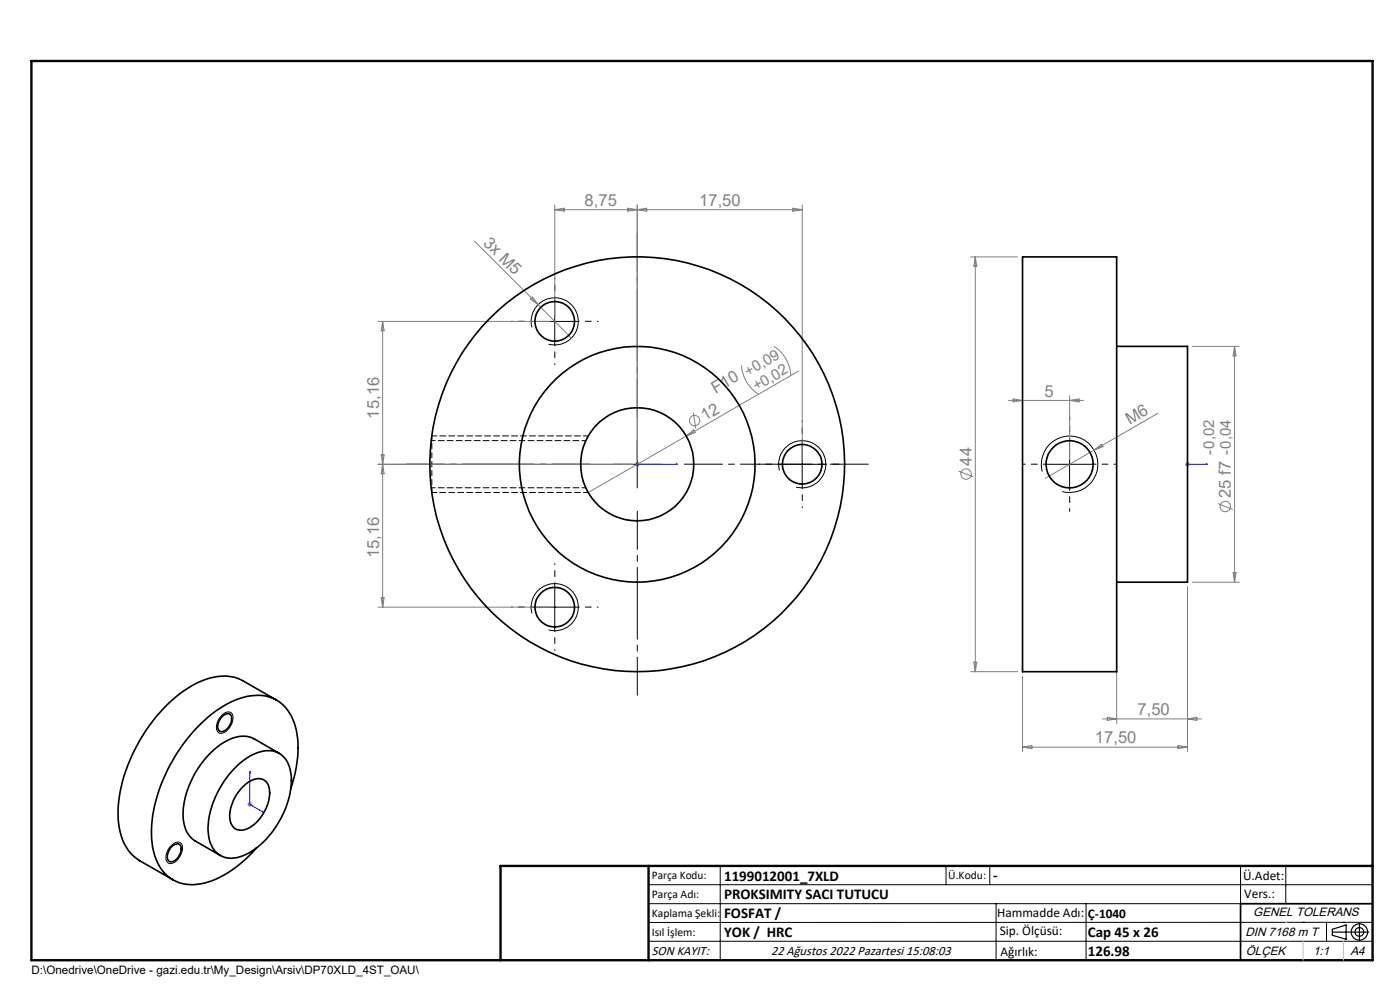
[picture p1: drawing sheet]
<svg xmlns="http://www.w3.org/2000/svg" width="297mm" height="210mm" viewBox="0 0 297 210" stroke-linecap="round" stroke-linejoin="round" font-family="sans-serif">
<g fill="none" stroke="#808080" stroke-width=".21">
<path d="M100.7 51.2l13.5 13.4M117.7 44.5h52.5M117.7 43.5v23.7M117.7 44.5l2-.3v.6zM133.2 44.2l4 .6v-.6l-4 .6zM135.2 43.5v54M168.2 44.2l2 .3-2 .3zM170.2 43.5v54M205.9 54.5h10M206.9 54.5v88M206.9 54.5l.3 2h-.6zM80.2 68.2h36.5"/>
<path d="M81.2 68.2v60.6M81.2 68.2l.3 2h-.6zM113 63l1.2 1.6-1.7-1.1zM114.2 64.6l7 7.1M157.3 77.5a7.8 7.8 0 0 0 3.5 6.1M164.2 73.5a7.8 7.8 0 0 1 3.5 6.1M169.4 78.7l-23.8 13.8M252.9 73.5h10M261.9 73.5v50M261.9 73.5l.3 2h-.6zM80.2 98.5h54M80.9 96.5l.6 4h-.6l.6-4z"/>
<path d="M134.7 98.5h1M134.8 98.1l.7 .7M135.2 98v1M135.5 98.1l-.7 .7M145.6 92.5l-20.8 12M145.6 92.5l1.5-1.3 .4 .5zM147.1 87.6l.5 3.3M203.3 99.9l3.2 1.3M213.9 84.9h16M214.9 84.6l2 .3-2 .4zM226.9 84v13.5M226.9 84.9l2-.3v.7z"/>
<path d="M232.1 95.5l-10.4 6M232.1 95.5l1.6-1.3 .3 .5zM245.6 87.7l-13.5 7.8M251.4 98.5h1M251.6 98.1l.7 .7M251.9 98v1M252.3 98.1l-.7 .7M258.4 106.8l3.1 1.3M80.2 128.8h36.5M80.9 126.8h.6l-.3 2zM236.9 124.5v29M251.9 124.5v35"/>
<path d="M252.9 123.5h10M261.6 121.5h.6l-.3 2zM205.9 142.5h10M206.6 140.5h.6l-.3 2zM216.9 143.5v16M216.9 158.5h35M216.9 158.5l2-.4v.7zM233.9 152.5h21M234.9 152.1l2 .4-2 .3zM249.9 158.1l2 .4-2 .3zM251.9 152.5l2-.4v.7zM52.5 170.6h1"/>
<path d="M52.6 170.3l.7 .7M53 170.1v1M53.3 170.3l-.7 .7"/>
<circle cx="147.4" cy="89.2" r="1.09"/>
<circle cx="204.9" cy="100.6" r="1.12"/>
<circle cx="259.9" cy="107.5" r="1.1"/>
</g>
<g fill="none" stroke="#000" stroke-width=".21">
<path d="M112.7 68.2h10M112.9 69.5a5 5 0 0 1 4.4-6.3 5 5 0 0 1 5.4 5.4 5 5 0 0 1-6.3 4.4M117.7 63.2v10M130.2 98.5h10M135.2 93.5v10M165.2 98.5h10M165.3 99.8a5 5 0 0 1 4.4-6.3 5 5 0 0 1 5.5 5.4 5 5 0 0 1-6.3 4.4M170.2 93.5v10M221.9 98.5h10M226.9 93.5v10M221.1 100a6 6 0 0 1 5.3-7.5 6 6 0 0 1 6.5 6.5 6 6 0 0 1-7.5 5.3M112.7 128.8h10"/>
<path d="M112.9 130.1a5 5 0 0 1 4.3-6.3 5 5 0 0 1 5.5 5.4 5 5 0 0 1-6.3 4.4M117.7 123.8v10M47.1 151.7a1.21 1.21 0 0 1 1.3-.7 1.21 1.21 0 0 1 1 1 3.4 3.4 0 0 1-2.7 3.6 1.4 1.4 0 0 1-.7-1.9l.4-1.1zM36.1 179.6a1.62 1.62 0 0 1 2.3-.7 2.84 2.84 0 0 1-.8 3.5 1.48 1.48 0 0 1-2.2 .4 3 3 0 0 1 .7-3.2zM137.6 187.7h153.6M137.6 191.7h153.6M137.6 199.7h153.6M152.8 183.7v20M200.7 183.7v4M210 183.7v4M211.3 191.7v12M230.4 191.7v12"/>
<path d="M263.2 183.7v20M272.8 183.7v8M276.4 195.6h.1M281.4 195.6v4.1M285 195.6h.1M291.2 195.6l-153.6 .1"/>
</g>
<path d="M91.6 104.5v-12" fill="none" stroke="#000" stroke-width=".21" stroke-dasharray="1.3 .6" stroke-dashoffset=".3" stroke-linecap="butt"/>
<g fill="none" stroke="#000" stroke-width=".25">
<path d="M282.6 197.7h7.8M282.6 197.1l3-.9v3l-3-.8zM288.4 195.8v3.8M106.2 203.7h185"/>
<circle cx="288.4" cy="197.7" r="1.74"/>
<circle cx="288.4" cy="197.7" r=".93"/>
</g>
<path d="M135.1 98.5h.2zM135.2 98.5h.1M135.2 98.5h8.6M143.8 98.5h-.5h.5M251.8 98.5h.2zM251.9 98.5h.1M251.9 98.5h4.3M256.2 98.5h-.4h.4M53 163.6v7l3 1.8M53 163.6l.1 .4-.2-.1zM55.7 172.1l.3 .3-.3-.1z" fill="none" stroke="#00f" stroke-width=".21"/>
<path d="M221.9 98.5h-5M226.9 93.5v-5M231.9 98.5h5M226.9 103.5v5" fill="none" stroke="#000" stroke-width=".21" stroke-dasharray="15.2 1.3 1.3 1.3" stroke-dashoffset="14.6"/>
<path d="M124.8 92.5h-33.2M91.6 104.5h33.2" fill="none" stroke="#000" stroke-width=".21" stroke-dasharray="1.3 .6" stroke-dashoffset=".2"/>
<path d="M125.2 98.5h-39M135.2 88.5v-39M145.2 98.5h39M135.2 108.5v39" fill="none" stroke="#000" stroke-width=".21" stroke-dasharray="15.2 1.3 1.3 1.3" stroke-dashoffset="7.2"/>
<path d="M112.7 68.2h-4.2M117.7 63.2v-4.2M117.7 73.2v4.2M122.7 68.2h4.2M165.2 98.5h-4.2M170.2 93.5v-4.2M175.2 98.5h4.2M170.2 103.5v4.2M112.7 128.8h-4.2M117.7 123.8v-4.2M117.7 133.8v4.2M122.7 128.8h4.2" fill="none" stroke="#000" stroke-width=".21" stroke-dasharray="15.2 1.3 1.3 1.3" stroke-dashoffset="15"/>
<path d="M291.2 191.7h-28v12" fill="none" stroke="#000" stroke-width=".35"/>
<path d="M6.7 12.9h284.5v190.8h-284.5zM137.6 183.7v20M291.2 183.7h-185v20" fill="none" stroke="#000" stroke-width=".5"/>
<path d="M276.4 199.7v4M285 199.7v4" fill="none" stroke="#c0c0c0" stroke-width=".21"/>
<path d="M272.8 195.6h.1" fill="none" stroke="#c0c0c0" stroke-width=".25"/>
<g fill="#00f">
<path d="M135.1 98.5h.2zM143.3 98.5h.5z"/>
<path d="M255.8 98.5h.4zM251.8 98.5h.2z"/>
<path d="M55.7 172.1l.3 .3-.3-.1zM53 163.6l.1 .4-.2-.1z"/>
</g>
<g fill="none" stroke="#000" stroke-width=".35">
<path d="M216.9 54.5h20v88h-20zM236.9 73.5h15v50h-15M47.1 152a1.18 1.18 0 0 1 2-.1 2.75 2.75 0 0 1-2.3 3.3 1.3 1.3 0 0 1-.5-1.9zM58.7 148.5l-7.1-4a9.6 9.6 0 0 0-8.7-.1 30.2 30.2 0 0 0-14.4 14.7 27.5 27.5 0 0 0-3.2 16.6 9.8 9.8 0 0 0 4.3 6.9l7.1 4M59.2 159.8l-5.3-3.1a6.2 6.2 0 0 0-6.4 .8 19.1 19.1 0 0 0-8.6 16.2 5.8 5.8 0 0 0 2.5 4.7l5.3 3.1M36.6 179.4a1.02 1.02 0 0 1 1.4-.3 1.02 1.02 0 0 1 .4 1.3 2.64 2.64 0 0 1-2.3 2.4 1.27 1.27 0 0 1-.5-1.9l.5-1zM50.3 162.4a9.6 9.6 0 0 1 7.4-3.1 5 5 0 0 1 4 4.8 18.8 18.8 0 0 1-5.7 14.4 10.2 10.2 0 0 1-7.5 3.5 4.9 4.9 0 0 1-4.2-4.5 18.3 18.3 0 0 1 5.4-14.5zM51.3 167.2a4.5 4.5 0 0 1 4.5-1.9 3.4 3.4 0 0 1 1.3 4 8.6 8.6 0 0 1-5.4 6.8 2.36 2.36 0 0 1-2.9-2.5 9.2 9.2 0 0 1 2.5-6.4zM61.7 167.2a22.6 22.6 0 0 0 .7-13.9 8.1 8.1 0 0 0-9.9-5.6 23.1 23.1 0 0 0-12.4 8.5 33.4 33.4 0 0 0-8 20.9 11.2 11.2 0 0 0 4.1 9.2 9.4 9.4 0 0 0 8.7 .6 24.8 24.8 0 0 0 9.5-7"/>
<circle cx="117.7" cy="68.2" r="4.2"/>
<circle cx="135.2" cy="98.5" r="44"/>
<circle cx="135.2" cy="98.5" r="25"/>
<circle cx="135.2" cy="98.5" r="12"/>
<circle cx="170.2" cy="98.5" r="4.2"/>
<circle cx="226.9" cy="98.5" r="5"/>
<circle cx="117.7" cy="128.8" r="4.2"/>
</g>
<path d="M124.3 93.5h-32.8M91.5 103.5h32.8" fill="none" stroke="#000" stroke-width=".21" stroke-dasharray="1.3 .6" stroke-dashoffset=".4"/>
<g font-size="3.5" fill="#808080">
<text x="124" y="43.7">8,75</text>
<text x="148.3" y="43.7">17,50</text>
<text x="102.4" y="51.7" transform="rotate(45 102.4 51.7)">3x M5</text>
<text x="151.8" y="83.5" transform="rotate(-30 151.8 83.5)">F10 +0,09</text>
<text x="80.4" y="88.8" transform="rotate(-90 80.4 88.8)">15,16</text>
<text x="149.5" y="89.3" transform="rotate(-30 149.5 89.3)">12</text>
<text x="221.6" y="84.1">5</text>
<text x="239.7" y="90.2" transform="rotate(-30 239.7 90.2)">M6</text>
<text x="206.1" y="98.8" transform="rotate(-90 206.1 98.8)">44</text>
<text x="261.1" y="105.7" transform="rotate(-90 261.1 105.7)">25 f7 -0,04</text>
<text x="80.4" y="118.4" transform="rotate(-90 80.4 118.4)">15,16</text>
<text x="241.3" y="151.7">7,50</text>
<text x="232.3" y="157.7">17,50</text>
</g>
<g font-size="3.2" fill="#808080">
<text x="160.5" y="83" transform="rotate(-30 160.5 83)">+0,02</text>
<text x="257.6" y="96.6" transform="rotate(-90 257.6 96.6)">-0,02</text>
</g>
<g font-size="3.2">
<text x="153.6" y="186.8">1199012001_7XLD</text>
<text x="153.6" y="190.8">PROKSIMITY SACI TUTUCU</text>
<text x="210.7" y="186.6">-</text>
<text x="153.6" y="194.8">FOSFAT /</text>
<text x="153.6" y="198.8">YOK / HRC</text>
<text x="230.8" y="198.7">Cap 45 x 26</text>
<text x="230.8" y="202.8">126.98</text>
</g>
<g font-size="2.8">
<text x="263.7" y="186.7">Ü.Adet:</text>
<text x="263.9" y="190.5">Vers.:</text>
<text x="211.5" y="194.5">Hammadde Adı:</text>
<text x="230.8" y="194.7">Ç-1040</text>
<text x="138.3" y="202.6">SON KAYIT:</text>
<text x="163.6" y="202.6">22 Ağustos 2022 Pazartesi 15:08:03</text>
<text x="212.1" y="198.4">Sip. Ölçüsü:</text>
<text x="212.2" y="202.7">Ağırlık:</text>
</g>
<g font-size="2.6">
<text x="265.9" y="194.4">GENEL TOLERANS</text>
<text x="264.2" y="198.5">DIN 7168 m T</text>
<text x="264.3" y="202.6">ÖLÇEK</text>
<text x="278.5" y="202.6">1:1</text>
<text x="286.5" y="202.6">A4</text>
</g>
<g font-size="2.5">
<text x="138.3" y="186.4">Parça Kodu:</text>
<text x="138.3" y="190.5">Parça Adı:</text>
<text x="201.2" y="186.5">Ü.Kodu:</text>
<text x="138.3" y="194.5">Kaplama Şekli:</text>
<text x="138.3" y="198.6">Isıl İşlem:</text>
<text x="6.7" y="206.7">D:\Onedrive\OneDrive - gazi.edu.tr\My_Design\Arsiv\DP70XLD_4ST_OAU\</text>
</g>
</svg>
